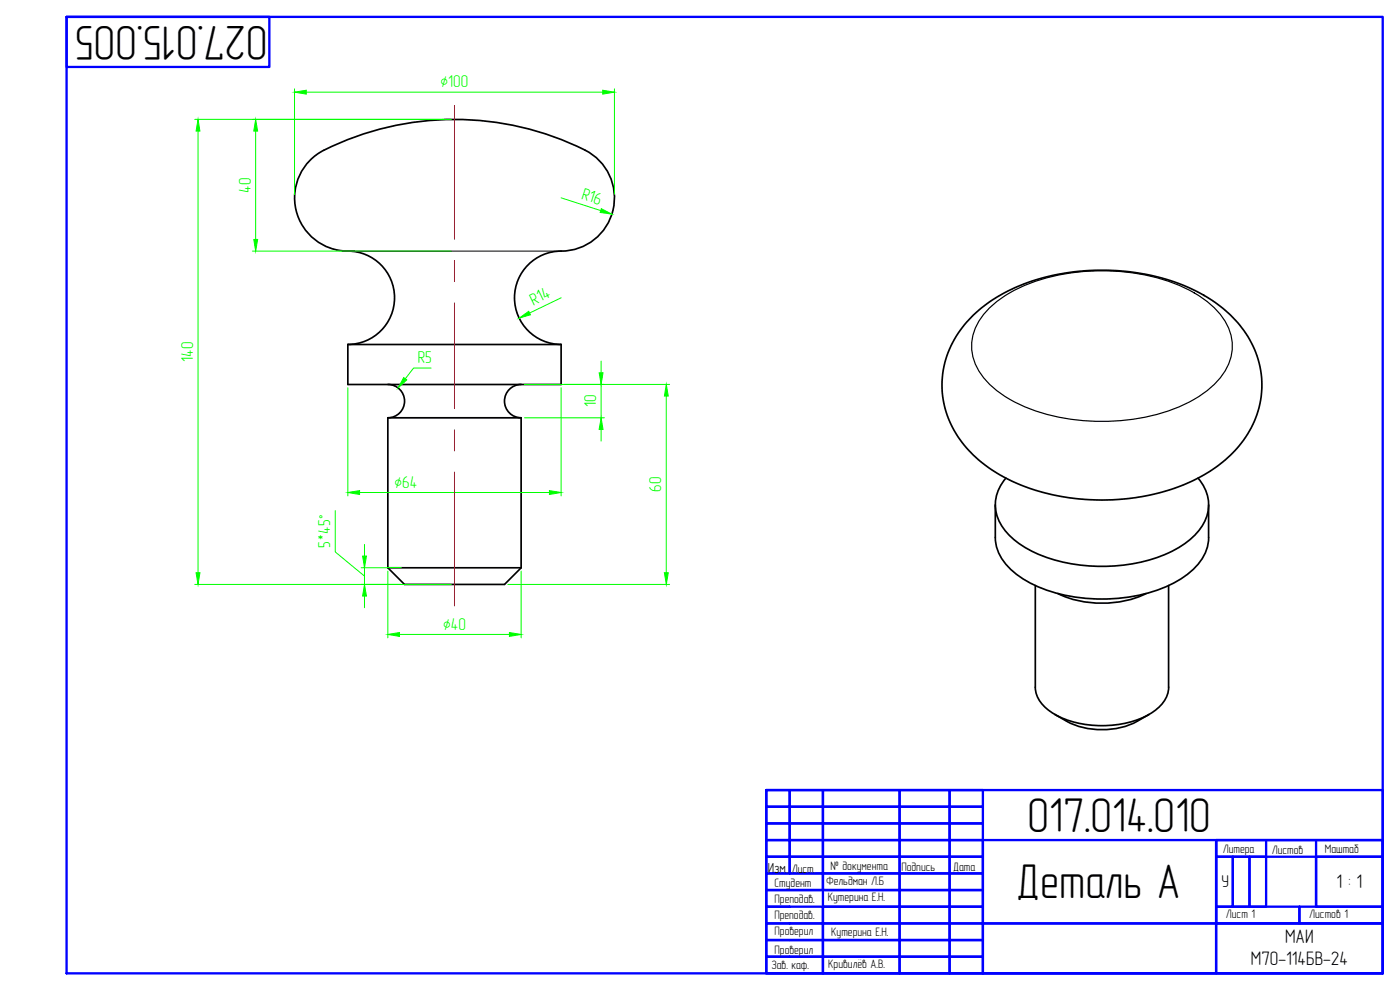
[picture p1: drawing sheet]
<svg xmlns="http://www.w3.org/2000/svg" width="420mm" height="297mm" viewBox="0 0 420 297" stroke-linecap="round" stroke-linejoin="round" font-family="sans-serif">
<g fill="none" stroke="#000" stroke-width=".51">
<path d="M292.1 94.5a53.3 53.3 0 0 1 30.5-13 64.7 64.7 0 0 1 39.6 7.6 31.7 31.7 0 0 1 16.5 25.3 30.7 30.7 0 0 1-14.8 26.5 62.5 62.5 0 0 1-39.2 8.9 54.5 54.5 0 0 1-31.8-12.5 28.1 28.1 0 0 1-7-34.5 33.1 33.1 0 0 1 6.2-8.3zM104.4 103.4h64v12h-64zM104.4 103.3a14.1 14.1 0 0 0 14-14.8 14.1 14.1 0 0 0-15.5-13.2 16 16 0 0 1-14.2-13 16 16 0 0 1 8.6-17.3 87.6 87.6 0 0 1 79.5 .7 16.1 16.1 0 0 1 6.8 18.8 16.1 16.1 0 0 1-16.7 10.9 14 14 0 0 0-12.5 14.7 14 14 0 0 0 14 13.2M116.4 115.3a5 5 0 0 1 5 5.1 5 5 0 0 1-5 5M156.4 115.3a5 5 0 0 0-5 5.1 5 5 0 0 0 5 5M116.4 125.4h40M116.4 125.4v45M156.4 125.4v45M298.7 151.5v9.8M301.9 143.4a11.9 11.9 0 0 0 1 17.2 37.7 37.7 0 0 0 23.6 9.2 47.5 47.5 0 0 0 27.8-5.8 16.6 16.6 0 0 0 8.3-11.1 11.9 11.9 0 0 0-3-9.5M362.7 151.5v9.8M116.4 170.4h40"/>
<path d="M116.4 170.4l5 5h30l5-5M298.7 161.3a14.2 14.2 0 0 0 6.2 10.9 42.8 42.8 0 0 0 25.8 7.5 42.8 42.8 0 0 0 25.9-7.5 14.2 14.2 0 0 0 6.1-10.9M310.7 175.7v30.5a10 10 0 0 0 5.9 8.1 31.3 31.3 0 0 0 28.3 0 10 10 0 0 0 5.8-8.1M317.5 178.1a31.8 31.8 0 0 0 26.5 0M350.7 175.7v30.5M316.6 214.4l3.5 2M344.8 214.4a24 24 0 0 1-23.5 2.6l-1.2-.6"/>
</g>
<path d="M296.2 93.2a40.7 40.7 0 0 1 22.2-10.8 62.4 62.4 0 0 1 38 4.4 24.7 24.7 0 0 1 12.6 12.3 14.6 14.6 0 0 1-3.8 15.4 40.7 40.7 0 0 1-22.1 10.8 62.4 62.4 0 0 1-38.1-4.4 24.7 24.7 0 0 1-12.6-12.4 14.6 14.6 0 0 1 3.8-15.3z" fill="none" stroke="#000" stroke-width=".36"/>
<g fill="none" stroke="#00f" stroke-width=".7">
<path d="M20 5.1h60.8v15h-60.8zM20 5.1h395v286.9h-395zM230 237.1h185v54.9h-185zM230 237.1h7v4.9h-7zM237 237.1h10v4.9h-10zM247 237.1h23v4.9h-23zM270 237.1h15v4.9h-15zM285 237.1h10v4.9h-10zM230 242h7v5h-7zM230 247h7v5.1h-7zM230 252.1h7v5h-7zM230 257.1h7v5h-7z"/>
<path d="M237 242h10v5h-10zM237 247h10v5.1h-10zM237 252.1h10v5h-10zM237 257.1h10v5h-10zM247 242h23v5h-23zM247 247h23v5.1h-23zM247 252.1h23v5h-23zM247 257.1h23v5h-23zM270 242h15v5h-15zM270 247h15v5.1h-15zM270 252.1h15v5h-15zM270 257.1h15v5h-15z"/>
<path d="M285 242h10v5h-10zM285 247h10v5.1h-10zM285 252.1h10v5h-10zM285 257.1h10v5h-10zM295 252.1h70v39.9h50v-14.9h-120zM365 252.1h50v25h-50zM365 252.1h50v5h-50zM365 257.1h5v14.9h-5zM370 257.1h5v14.9h-5zM375 257.1h5v14.9h-5zM380 252.1v5M395 257.1h20v14.9h-20z"/>
<path d="M395 252.1v19.9M230 262.1h17v4.9h-17zM230 272h17v5.1h-17zM230 277.1h17v5h-17zM247 262.1h23v4.9h-23zM247 267h-17v5h7M247 267h23v5h-23zM247 272h23v5.1h-23zM247 277.1h23v5h-23zM270 262.1h15v4.9h-15zM270 267h15v5h-15zM270 272h15v5.1h-15z"/>
<path d="M270 277.1h15v5h-15zM285 262.1h10v4.9h-10zM285 267h10v5h-10zM285 272h10v5.1h-10zM285 277.1h10v5h-10zM295 277.1h70v14.9h-70zM365 272h25v5.1h-25zM390 272h25v5.1h-25zM230 282.1h17v4.9h-17zM230 287h17v5h-17zM247 282.1h23v4.9h-23zM247 287h23v5h-23z"/>
<path d="M270 282.1h15v4.9h-15zM270 287h15v5h-15zM285 282.1h10v4.9h-10zM285 287h10v5h-10z"/>
</g>
<!-- layer: 0 -->
<path d="M104.4 75.3h64" fill="none" stroke="#000" stroke-width=".3"/>
<!-- layer: AM_5 -->
<g fill="none" stroke="#0f0" stroke-width=".3">
<path d="M58.4 35.8h77M59.4 39.3v132.5M76.7 39.3v32.5M88.4 26.7v31.6M91.9 27.7h89M184.4 26.7v31.6M168.4 59.4l11.9 3.8M75.7 75.3h59.7M168.4 89.4l-9.5 4.5M104.4 116.3v32.5M129.4 110.4h-5.3l-2.5 3.3M157.4 115.3h43.6"/>
<path d="M168.4 116.3v32.5M180.4 108.3v3.6M180.4 115.3v10.1M200 118.8v53M157.4 125.4h24M180.4 128.8v3.5M100.6 153.2v12.4l8.8 7.3M107.9 147.8h57M58.4 175.4h77M108.4 170.3h12M109.4 175.4v-5.1v5.1M109.4 163.4v3.4"/>
<path d="M109.4 178.8v3.5M116.4 171.4v20M152.4 175.4h48.6M156.4 171.4v20M119.9 190.4h33"/>
</g>
<g fill="#0f0" stroke="#0f0" stroke-width=".3">
<path d="M116.4 190.4l3.5-.6v1.2z"/>
<path d="M152.9 189.8l3.5 .6-3.5 .6z"/>
<path d="M200 115.3l.6 3.5h-1.2z"/>
<path d="M199.4 171.8h1.2l-.6 3.6z"/>
<path d="M180.4 125.4l.6 3.4h-1.2z"/>
<path d="M179.8 111.9h1.2l-.6 3.4z"/>
<path d="M104.4 147.8l3.5-.6v1.2z"/>
<path d="M164.9 147.2l3.5 .6-3.5 .6z"/>
<path d="M180.9 27.1l3.5 .6-3.5 .5z"/>
<path d="M88.4 27.7l3.5-.6v1.1z"/>
<path d="M76.7 35.8l.6 3.5h-1.1z"/>
<path d="M76.2 71.8h1.1l-.6 3.5z"/>
<path d="M59.4 35.8l.6 3.5h-1.2z"/>
<path d="M58.8 171.8h1.2l-.6 3.6z"/>
<path d="M109.4 175.4l.6 3.4h-1.2z"/>
<path d="M108.8 166.8h1.2l-.6 3.5z"/>
<path d="M121.2 113.3l.9 .7-2.6 2.4z"/>
<path d="M155.8 95.4l2.9-2 .5 1.1z"/>
<path d="M180.5 62.6l3.1 1.6-3.5-.5z"/>
</g>
<path d="M136.4 31.7v40.1M136.4 78.2v6.3M136.4 90.9v31.7M136.4 129v6.3M136.4 141.7v40.1" fill="none" stroke="#f00" stroke-width=".3"/>
<g font-size="14.6">
<text x="80.3" y="7.9" transform="rotate(-180 80.3 7.9)">027.015.005</text>
<text x="308.4" y="249.7">017.014.010</text>
<text x="305" y="269.3">Деталь А</text>
</g>
<g font-size="5.9">
<text x="401.1" y="266.6">1 : 1</text>
<text x="385.7" y="283">МАИ</text>
<text x="375.4" y="289.7">М7О-114БВ-24</text>
</g>
<g font-size="5.1" fill="#0f0">
<text x="132.2" y="26.2">∅100</text>
<text x="75.2" y="57.8" transform="rotate(-90 75.2 57.8)">40</text>
<text x="174.3" y="59.7" transform="rotate(18 174.3 59.7)">R16</text>
<text x="160.1" y="91.7" transform="rotate(-26 160.1 91.7)">R14</text>
<text x="57.9" y="108.6" transform="rotate(-90 57.9 108.6)">140</text>
<text x="125.4" y="108.9">R5</text>
<text x="178.9" y="122.2" transform="rotate(-90 178.9 122.2)">10</text>
<text x="118.4" y="146.3">∅64</text>
<text x="198.5" y="147.6" transform="rotate(-90 198.5 147.6)">60</text>
<text x="99.1" y="164.4" transform="rotate(-90 99.1 164.4)">5*45°</text>
<text x="133" y="188.9">∅40</text>
</g>
<text font-size="5.1" x="366.5" y="266.1">У</text>
<text font-size="4.4" x="230.4" y="261.8">Изм.</text>
<g font-size="3.7">
<text x="367" y="255.9">Литера</text>
<text x="381.7" y="256.2">Листов</text>
<text x="397.6" y="255.8">Маштаб</text>
<text x="237.6" y="261.8">Лист.</text>
<text x="249.3" y="261.2">№ документа</text>
<text x="270.5" y="261.4">Подпись</text>
<text x="286.1" y="261.4">Дата</text>
<text x="232.5" y="266.2">Студент</text>
<text x="247.9" y="265.6">Фельдман Л.Б</text>
<text x="232.4" y="275.7">Преподав.</text>
<text x="232.5" y="270.9">Преподав.</text>
<text x="248.5" y="270.3">Кутерина Е.Н.</text>
<text x="367.9" y="275.5">Лист 1</text>
<text x="392.9" y="275.5">Листов 1</text>
<text x="232.5" y="280.4">Проверил</text>
<text x="249.5" y="280.7">Кутерина Е.Н.</text>
<text x="232.5" y="286.1">Проверил</text>
<text x="231.5" y="290.7">Зав. каф.</text>
<text x="248.6" y="290.5">Кривилёв А.В.</text>
</g>
</svg>
